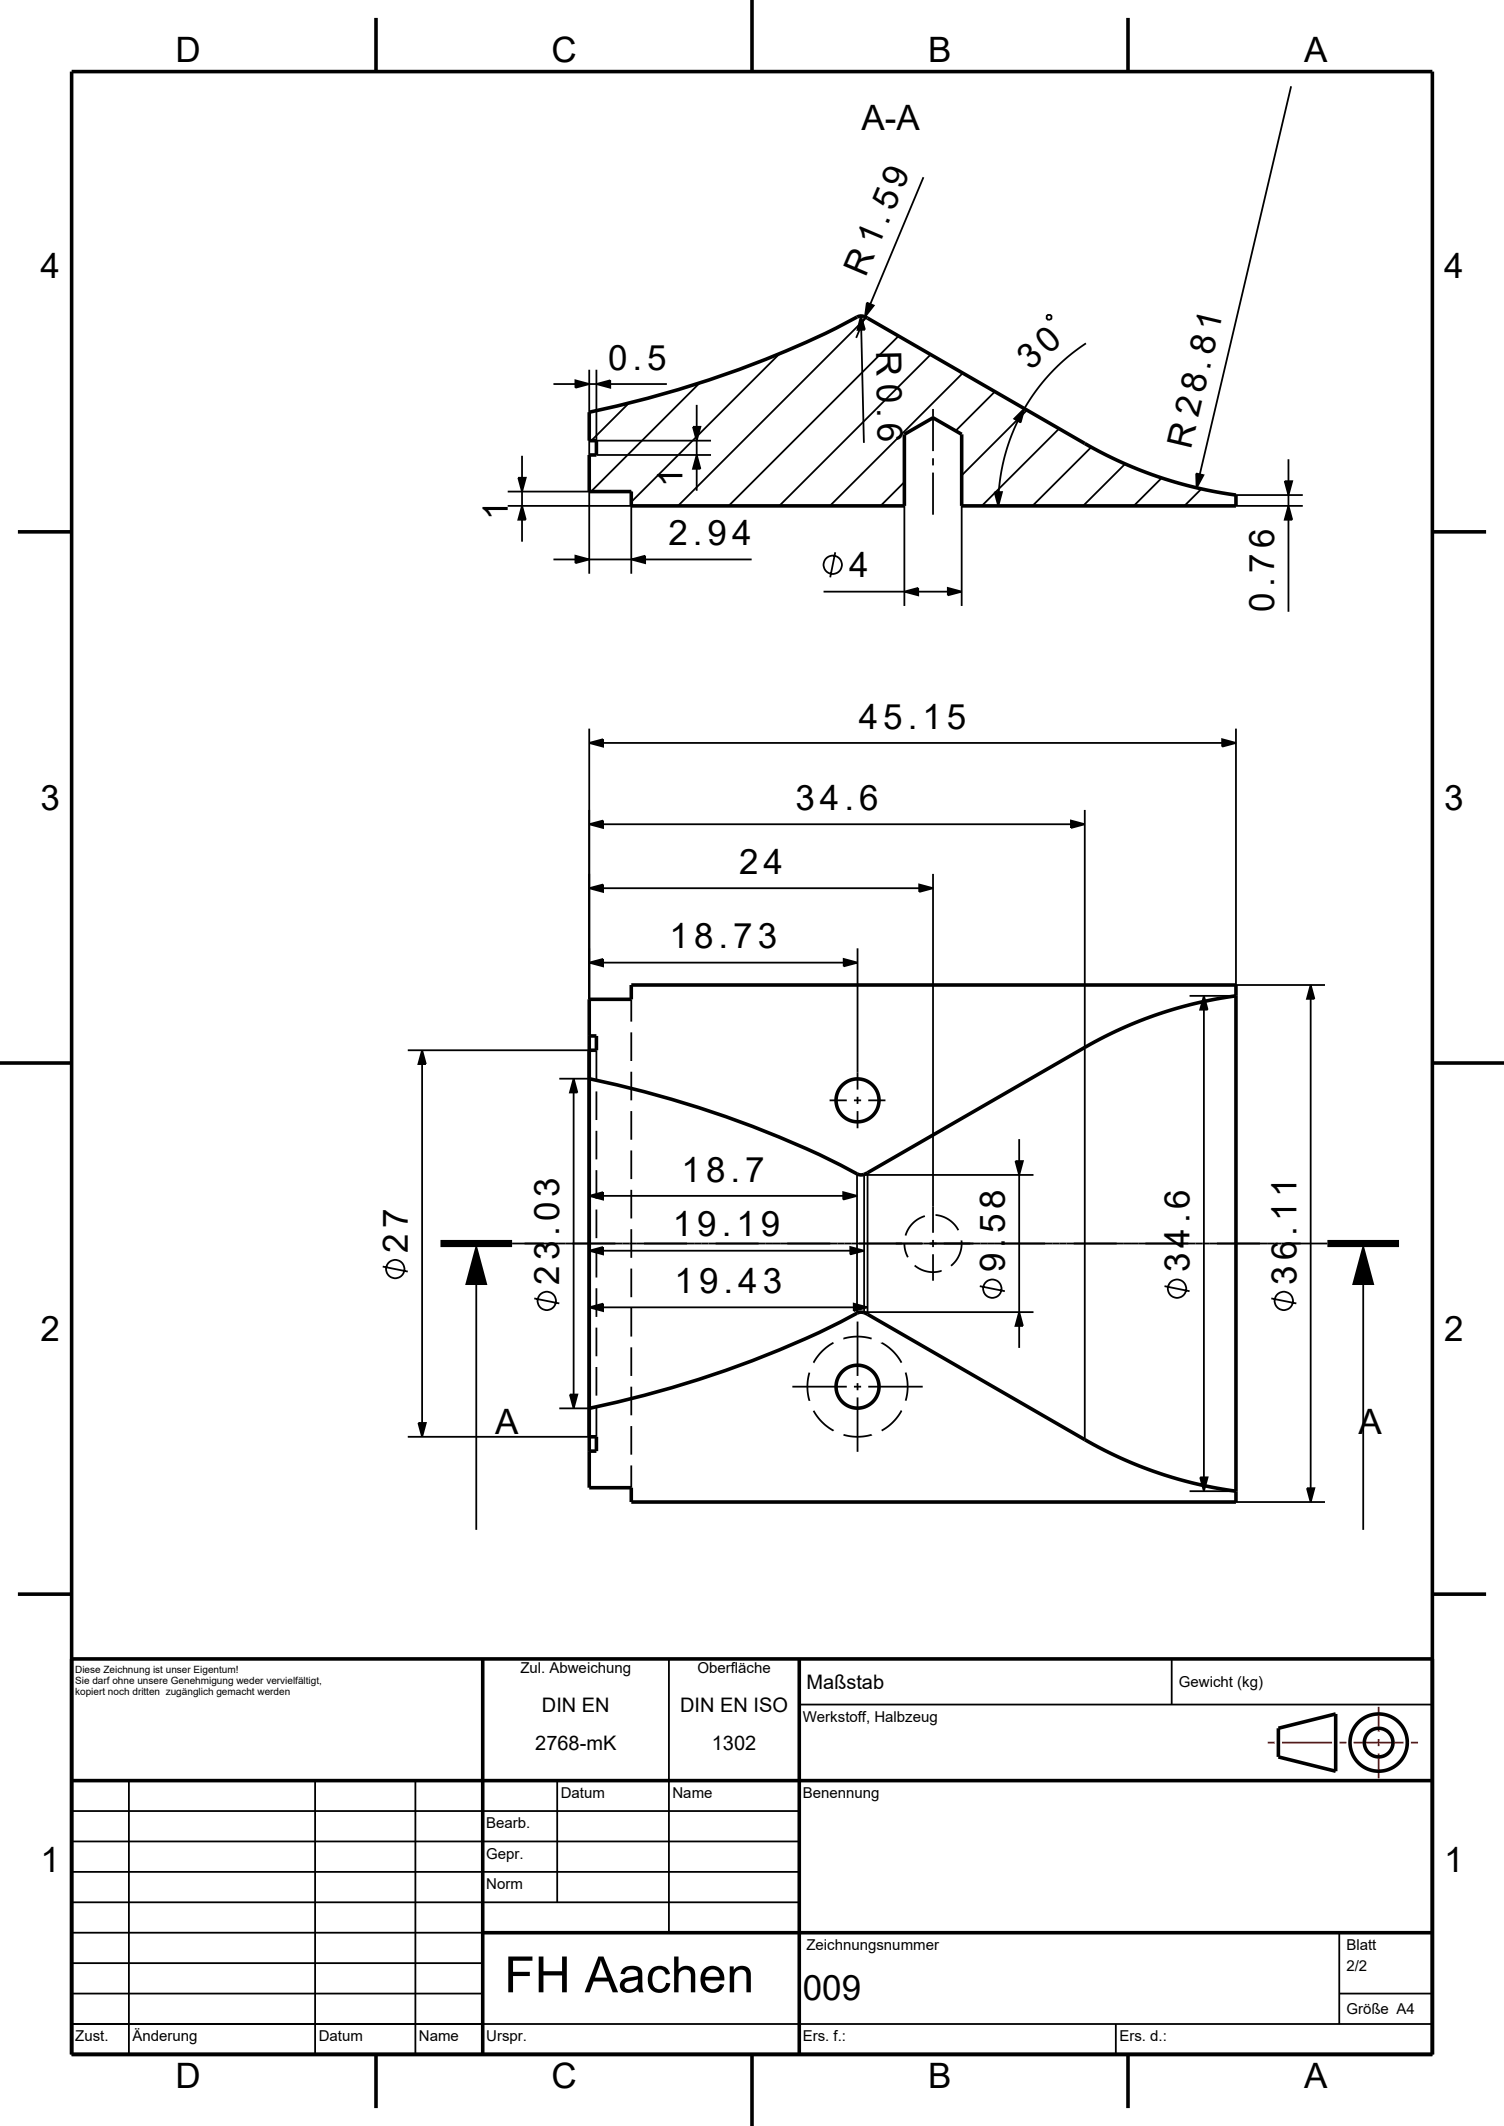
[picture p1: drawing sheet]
<svg xmlns="http://www.w3.org/2000/svg" width="210mm" height="297mm" viewBox="0 0 210 297" stroke-linecap="round" stroke-linejoin="round" font-family="sans-serif">
<g fill="none" stroke="#000" stroke-width=".25">
<path d="M180.3 12.1l-12.8 54.2M128.9 24.8l-7.4 17.7M77.3 53.7h3M80.3 53.1l2 .6-2 .5zM82.3 51.7v11.9M82.3 53.7h1M83.3 53.7l1.9-.6v1.1zM83.3 51.7v11.9h16M85.2 53.7h7.9M87.8 56.3l-5.2 5.3M96.8 59.6h1l-.5 2zM97.3 56.6v3"/>
<path d="M97.7 53.5l-15.2 15.2M108.9 49.4l-20.8 20.7M120.2 44.1l.6 2h-1.1zM120.3 46.1l.3 15.8M120.8 44.3l-1.3 2.9M121 44.4l-26.3 26.3M121 42.3l1 .4-1.2 1.6zM125.5 46.9l-23.8 23.8M129.9 49.5l-21.1 21.2M130.3 57.1v5.9M134.4 52.1l-18.5 18.6M138.9 54.7l-5.5 5.5"/>
<path d="M141.6 58.5l1.4-1.4-.5 1.9zM142.1 58.8l-1.1 2.5-.7 2.4-.5 2.4-.3 2.6M143.4 57.3l-9.1 9.1M146.2 44.1l.1-.1h.4l.1 .2v.3l-.2 .2-.3-.1-.2-.1zM147.9 59.9l-10.8 10.8M151.6 48l-2.6 1.9-2.2 2.1-2 2.5-1.8 2.6M70.9 70.7h17.2M70.9 68.7h17.2v11.5M72.4 66.7h1l-.5 2zM72.9 70.7l.5 1.9h-1zM72.9 63.7v3M72.9 68.7v2"/>
<path d="M72.9 72.6v3.1M77.3 78.2h3M80.3 77.6l2 .6-2 .5zM82.3 68.7v11.5M82.3 78.2h5.8M83.3 61.6h16M88.1 78.2l2-.6v1.1zM90.1 78.2h14.9M97.3 63.6l.5 1.9h-1zM97.3 61.6v2M97.3 65.5v3.1M116.6 77.2l-.7 3.5"/>
<path d="M126.3 67.3l-3.3 3.4M126.3 70.7v14M130.3 64v1M130.3 66v5.9M134.3 70.7v14M138.9 68.7h1l-.5 2zM152.4 62.5l-8.2 8.2M157.1 64.8l-5.9 5.9M162.2 66.8l-3.9 3.9M167 66.1l1 .3-.9 1.7zM167.8 68.3l-2.4 2.4M172.6 70.5l-.2 .2"/>
<path d="M172.6 70.7h9.3M172.6 69.2h9.3M179.4 67.2h1l-.5 2zM179.9 70.7l.5 1.9h-1zM179.9 64.2v3M179.9 69.2v1.5M179.9 72.6v12.9M115 82.7h11.3M126.3 82.7l1.9-.6v1.1zM128.2 82.7h4.1M132.3 82.1l2 .6-2 .5zM82.3 103.8l1.9-.5v1z"/>
<path d="M82.3 115.1l1.9-.5v1.1zM82.3 101.8v37.8M84.2 103.8h86.4M84.2 115.1h65.3M149.5 114.6l2 .5-2 .6zM151.5 113.1v88M170.6 103.3l2 .5-2 .5zM172.6 101.8v35.8h12.4M82.3 134.5l1.9-.5v1zM82.3 124.1l1.9-.5v1zM84.2 134.5h33.6M84.2 124.1h44.1"/>
<path d="M88.1 139.6v3.1M117.8 134l1.9 .5-1.9 .5zM119.7 132.5v19.7M128.3 123.6l2 .5-2 .5zM130.3 122.1v50.1M166.1 139.1h6.5M168.1 139.1l.5 2h-1zM183 137.6l.5 1.9h-1zM183 139.5v68.4M56.9 146.7h25.4M58.9 146.7l.6 1.9h-1.1zM58.9 148.6v50.2"/>
<path d="M78.1 150.7h4.2M80.1 150.7l.5 1.9h-1zM80.1 152.6v42.2M83.3 146.7v4.3M83.3 152.5v4M83.3 158v4M88.1 144.2v4M88.1 149.7v4M88.1 155.2v4M115.8 153.7h2.4M119.2 153.7h1M119.7 153.2v1"/>
<path d="M119.7 155.2v2.4M121.2 153.7h2.4M142.3 159.1v3.1M168.1 141.1v65.3M53.4 176.9l3.5 .7M66.5 179.5v34.2M71.5 173.7h113.8M82.3 167.1l1.9-.6v1.1zM82.3 174.7l1.9-.5v1zM83.3 163.5v4M83.3 169v4M83.3 174.5v4"/>
<path d="M83.3 180v4M84.2 167.1h33.5M84.2 174.7h34.5M88.1 160.7v4M88.1 166.2v4M88.1 171.7v4M88.1 177.2v4M117.7 166.5l2 .6-2 .5zM118.7 174.2l2 .5-2 .5zM119.7 164v19.4M120.2 164.1h24.1M120.7 164.1v19.3"/>
<path d="M121.1 163.8v19.8M126.3 173.6v.1a4 4 0 0 0 .5 1.9M127.7 176.8a4 4 0 0 0 3.8 .7M129.1 169.9a4 4 0 0 0-2.7 2.7M130.3 173.2v1M130.3 175.2v3.7M130.6 169.7a4 4 0 0 1 3.2 2.2M134.3 173.3a4 4 0 0 1-1.5 3.5M136.8 179.7l3.5 .7M141.8 162.2h1l-.5 1.9zM142.3 164.1v19.2M162.6 179.7l3.5 .7"/>
<path d="M190.3 179.5v34.2M58.4 198.8h1.1l-.6 1.9zM74.6 181.4l3.5 .7M78.1 196.7h4.2M79.6 194.8h1l-.5 1.9zM82.3 182.6l1.9-.5v1.1zM83.3 185.5v4M83.3 191v4M83.3 196.5v4.2M84.2 182.6h35M88.1 182.7v4M88.1 188.2v4"/>
<path d="M88.1 193.7v4M88.1 199.2v4M110.6 193.7h7.6M113 191.8a7 7 0 0 0 0 3.9M113.6 197.1a7 7 0 0 0 2.8 2.8M116.4 187.6a7 7 0 0 0-2.8 2.8M119.2 182.1l1.9 .5-1.9 .6zM119.2 193.7h1M119.7 184.6v7.6M119.7 193.2v1M119.7 195.2v7.6M120.2 183.3h24.1"/>
<path d="M121.2 193.7h7.6M121.7 187a7 7 0 0 0-3.9 0M123.1 187.6a7 7 0 0 1 2.8 2.8M125.9 197.1a7.1 7.1 0 0 1-2.8 2.8M126.5 191.7a7 7 0 0 1 0 4M142.3 183.3l.5 1.9h-1zM142.3 185.2v3.1M177.5 181.4l3.5 .7M56.9 200.7h25.4M88.1 204.7v3.1M121.7 200.4a7 7 0 0 1-3.9 0M166.1 208.3h6.5"/>
<path d="M167.6 206.4h1l-.5 1.9zM172.6 209.8h12.4M182.5 207.9h1l-.5 1.9zM93.4 231.8v38.2M111.6 238.1h88.4M163.6 231.8v6.3M10 257.2h101.6M10 253h101.6M18 248.8v38.2M44 248.8v38.2M58 248.8v38.2M77.8 248.8v17"/>
<path d="M10 278.5h57.4M10 274.2h57.4M10 270h57.4M10 265.8h101.6M10 261.5h101.6M187 278.5h13M187 270v12.8M10 282.8h190M155.8 282.8v4.2"/>
<circle cx="116.3" cy="78.9" r="1.28"/>
<circle cx="55.2" cy="177.3" r="1.28"/>
<circle cx="76.3" cy="181.7" r="1.28"/>
<circle cx="138.6" cy="180" r="1.28"/>
<circle cx="164.3" cy="180" r="1.28"/>
<circle cx="179.3" cy="181.7" r="1.28"/>
</g>
<g fill="none" stroke="#000" stroke-width=".5">
<path d="M10 10h190v277h-190zM52.5 2.5v7.5M105 0v10M157.5 2.5v7.5M82.3 57.6a141.5 141.5 0 0 0 37.6-13.4h.5l.7 .2 30.4 17.6 3 1.6 4.4 2 4.7 1.6 4.1 1.1 4.9 .9v1.5h-38.3v-10l-4-2.3-4 2.3v10h-38.2v-2h-5.8v-5.1h1v-2h-1zM2.5 74.3h7.5M200 74.3h7.5M82.3 139.6h5.8v-2h84.5v72.2h-84.5v-2h-5.8zM172.6 139.1l-4.5 .8-4.3 1.1-4 1.4-4.4 1.9-3.5 1.8-30.8 17.7a1.49 1.49 0 0 1-1.4 .2 140.1 140.1 0 0 0-37.4-13.3M0 148.5h10M82.3 144.7h1v2h-1M200 148.5h10"/>
<path d="M82.3 196.7a142.2 142.2 0 0 0 37.6-13.4h.5l.7 .3 30.4 17.5 3.9 2.1 3.7 1.6 4.5 1.6 4.1 1 4.9 .9M82.3 200.7h1v2h-1M2.5 222.7h7.5M10 231.8h190M67.4 231.8v55.2M111.6 231.8v55.2M200 222.7h7.5M10 248.8h190M178.5 241.4l8-2v8l-8-2zM67.4 270h132.6M52.5 287v7.5M105 287v10"/>
<path d="M157.5 287v7.5"/>
<circle cx="119.7" cy="153.7" r="3"/>
<circle cx="119.7" cy="193.7" r="3"/>
<circle cx="192.5" cy="243.4" r="2"/>
<circle cx="192.5" cy="243.4" r="4"/>
</g>
<path d="M192.5 238.4v3.5M177 243.4h1M179 243.4h7M187 243.4h1M189 243.4h7M192.5 242.9v1M192.5 244.9v3.5M197 243.4h1" fill="none" stroke="#f00" stroke-width=".25"/>
<path d="M61.5 173.7h10M185.3 173.7h10" fill="none" stroke="#000" stroke-width="1" stroke-linecap="butt"/>
<g fill="#000">
<path d="M80.3 53.1l2 .6-2 .5z" fill-rule="evenodd"/>
<path d="M83.3 53.7l1.9-.6v1.1z" fill-rule="evenodd"/>
<path d="M96.8 59.6h1l-.5 2z" fill-rule="evenodd"/>
<path d="M120.2 44.1l.6 2h-1.1z" fill-rule="evenodd"/>
<path d="M121 42.3l1 .4-1.2 1.6z" fill-rule="evenodd"/>
<path d="M141.6 58.5l1.4-1.4-.5 1.9z" fill-rule="evenodd"/>
<path d="M72.4 66.7h1l-.5 2z" fill-rule="evenodd"/>
<path d="M72.9 70.7l.5 1.9h-1z" fill-rule="evenodd"/>
<path d="M80.3 77.6l2 .6-2 .5z" fill-rule="evenodd"/>
<path d="M88.1 78.2l2-.6v1.1z" fill-rule="evenodd"/>
<path d="M97.3 63.6l.5 1.9h-1z" fill-rule="evenodd"/>
<path d="M138.9 68.7h1l-.5 2z" fill-rule="evenodd"/>
<path d="M167 66.1l1 .3-.9 1.7z" fill-rule="evenodd"/>
<path d="M179.4 67.2h1l-.5 2z" fill-rule="evenodd"/>
<path d="M179.9 70.7l.5 1.9h-1z" fill-rule="evenodd"/>
<path d="M126.3 82.7l1.9-.6v1.1z" fill-rule="evenodd"/>
<path d="M132.3 82.1l2 .6-2 .5z" fill-rule="evenodd"/>
<path d="M82.3 103.8l1.9-.5v1z" fill-rule="evenodd"/>
<path d="M82.3 115.1l1.9-.5v1.1z" fill-rule="evenodd"/>
<path d="M149.5 114.6l2 .5-2 .6z" fill-rule="evenodd"/>
<path d="M170.6 103.3l2 .5-2 .5z" fill-rule="evenodd"/>
<path d="M82.3 134.5l1.9-.5v1z" fill-rule="evenodd"/>
<path d="M82.3 124.1l1.9-.5v1z" fill-rule="evenodd"/>
<path d="M117.8 134l1.9 .5-1.9 .5z" fill-rule="evenodd"/>
<path d="M128.3 123.6l2 .5-2 .5z" fill-rule="evenodd"/>
<path d="M183 137.6l.5 1.9h-1z" fill-rule="evenodd"/>
<path d="M58.9 146.7l.6 1.9h-1.1z" fill-rule="evenodd"/>
<path d="M80.1 150.7l.5 1.9h-1z" fill-rule="evenodd"/>
<path d="M168.1 139.1l.5 2h-1z" fill-rule="evenodd"/>
<path d="M66.5 173.7l1.6 5.8h-3.2z" fill-rule="evenodd"/>
<path d="M82.3 167.1l1.9-.6v1.1z" fill-rule="evenodd"/>
<path d="M82.3 174.7l1.9-.5v1z" fill-rule="evenodd"/>
<path d="M117.7 166.5l2 .6-2 .5z" fill-rule="evenodd"/>
<path d="M118.7 174.2l2 .5-2 .5z" fill-rule="evenodd"/>
<path d="M141.8 162.2h1l-.5 1.9z" fill-rule="evenodd"/>
<path d="M190.3 173.7l1.6 5.8h-3.1z" fill-rule="evenodd"/>
<path d="M58.4 198.8h1.1l-.6 1.9z" fill-rule="evenodd"/>
<path d="M79.6 194.8h1l-.5 1.9z" fill-rule="evenodd"/>
<path d="M82.3 182.6l1.9-.5v1.1z" fill-rule="evenodd"/>
<path d="M119.2 182.1l1.9 .5-1.9 .6z" fill-rule="evenodd"/>
<path d="M142.3 183.3l.5 1.9h-1z" fill-rule="evenodd"/>
<path d="M167.6 206.4h1l-.5 1.9z" fill-rule="evenodd"/>
<path d="M182.5 207.9h1l-.5 1.9z" fill-rule="evenodd"/>
</g>
<text font-size="7" x="70.4" y="278.3">FH Aachen</text>
<g font-size="4.9">
<text x="24.5" y="8.7">D</text>
<text x="77" y="8.7">C</text>
<text x="129.6" y="8.7">B</text>
<text x="182.1" y="8.7">A</text>
<text x="120.3" y="18.1">A-A</text>
<text x="5.6" y="38.9">4</text>
<text x="120.9" y="38.9" transform="rotate(-67 120.9 38.9)">R 1.59</text>
<text x="201.6" y="38.9">4</text>
<text x="84.9" y="51.7">0.5</text>
<text x="122.3" y="49.1" transform="rotate(89 122.3 49.1)">R 0.6</text>
<text x="143.9" y="51.8" transform="rotate(-42 143.9 51.8)">30</text>
<text x="166.3" y="62.8" transform="rotate(-77 166.3 62.8)">R 28.81</text>
<text x="95.3" y="68" transform="rotate(-90 95.3 68)">1</text>
<text x="70.9" y="72.6" transform="rotate(-90 70.9 72.6)">1</text>
<text x="93.3" y="76.2">2.94</text>
<text x="118.6" y="80.7">4</text>
<text x="177.9" y="85.5" transform="rotate(-90 177.9 85.5)">0.76</text>
<text x="119.9" y="101.8">45.15</text>
<text x="5.6" y="113.1">3</text>
<text x="111.1" y="113.1">34.6</text>
<text x="201.6" y="113.1">3</text>
<text x="103.2" y="122.1">24</text>
<text x="93.5" y="132.5">18.73</text>
<text x="95.2" y="165.1">18.7</text>
<text x="93.9" y="172.7">19.19</text>
<text x="56.9" y="175" transform="rotate(-90 56.9 175)">27</text>
<text x="78.1" y="179.5" transform="rotate(-90 78.1 179.5)">23.03</text>
<text x="140.3" y="177.7" transform="rotate(-90 140.3 177.7)">9.58</text>
<text x="166.1" y="177.7" transform="rotate(-90 166.1 177.7)">34.6</text>
<text x="181" y="179.5" transform="rotate(-90 181 179.5)">36.11</text>
<text x="94.2" y="180.6">19.43</text>
<text x="5.6" y="187.3">2</text>
<text x="201.6" y="187.3">2</text>
<text x="69.1" y="200.4">A</text>
<text x="189.7" y="200.4">A</text>
<text x="5.6" y="261.5">1</text>
<text x="201.6" y="261.5">1</text>
<text x="112.1" y="279.4">009</text>
<text x="24.5" y="291.7">D</text>
<text x="77" y="291.7">C</text>
<text x="129.6" y="291.7">B</text>
<text x="182.1" y="291.7">A</text>
</g>
<g font-size="2.8">
<text x="75.7" y="239.1">DIN EN</text>
<text x="95" y="239.1">DIN EN ISO</text>
<text x="112.6" y="235.9">Maßstab</text>
<text x="74.7" y="244.4">2768-mK</text>
<text x="99.4" y="244.4">1302</text>
</g>
<g font-size="2.1">
<text x="72.7" y="233.6">Zul. Abweichung</text>
<text x="97.4" y="233.6">Oberfläche</text>
<text x="164.6" y="235.7">Gewicht (kg)</text>
<text x="112.1" y="240.5">Werkstoff, Halbzeug</text>
<text x="78.3" y="251.1">Datum</text>
<text x="93.9" y="251.1">Name</text>
<text x="112.1" y="251.1">Benennung</text>
<text x="67.9" y="255.4">Bearb.</text>
<text x="67.9" y="259.6">Gepr.</text>
<text x="67.9" y="263.9">Norm</text>
<text x="112.6" y="272.4">Zeichnungsnummer</text>
<text x="188" y="272.4">Blatt</text>
<text x="188" y="275.4">2/2</text>
<text x="188" y="281.4">Größe A4</text>
<text x="10.5" y="285.1">Zust.</text>
<text x="18.5" y="285.1">Änderung</text>
<text x="44.5" y="285.1">Datum</text>
<text x="58.5" y="285.1">Name</text>
<text x="67.9" y="285.1">Urspr.</text>
<text x="112.1" y="285.1">Ers. f.:</text>
<text x="156.3" y="285.1">Ers. d.:</text>
</g>
<g font-size="1.4">
<text x="10.5" y="233.7">Diese Zeichnung ist unser Eigentum!</text>
<text x="10.5" y="235.2">Sie darf ohne unsere Genehmigung weder vervielfältigt,</text>
<text x="10.5" y="236.8">kopiert noch dritten zugänglich gemacht werden</text>
</g>
</svg>
